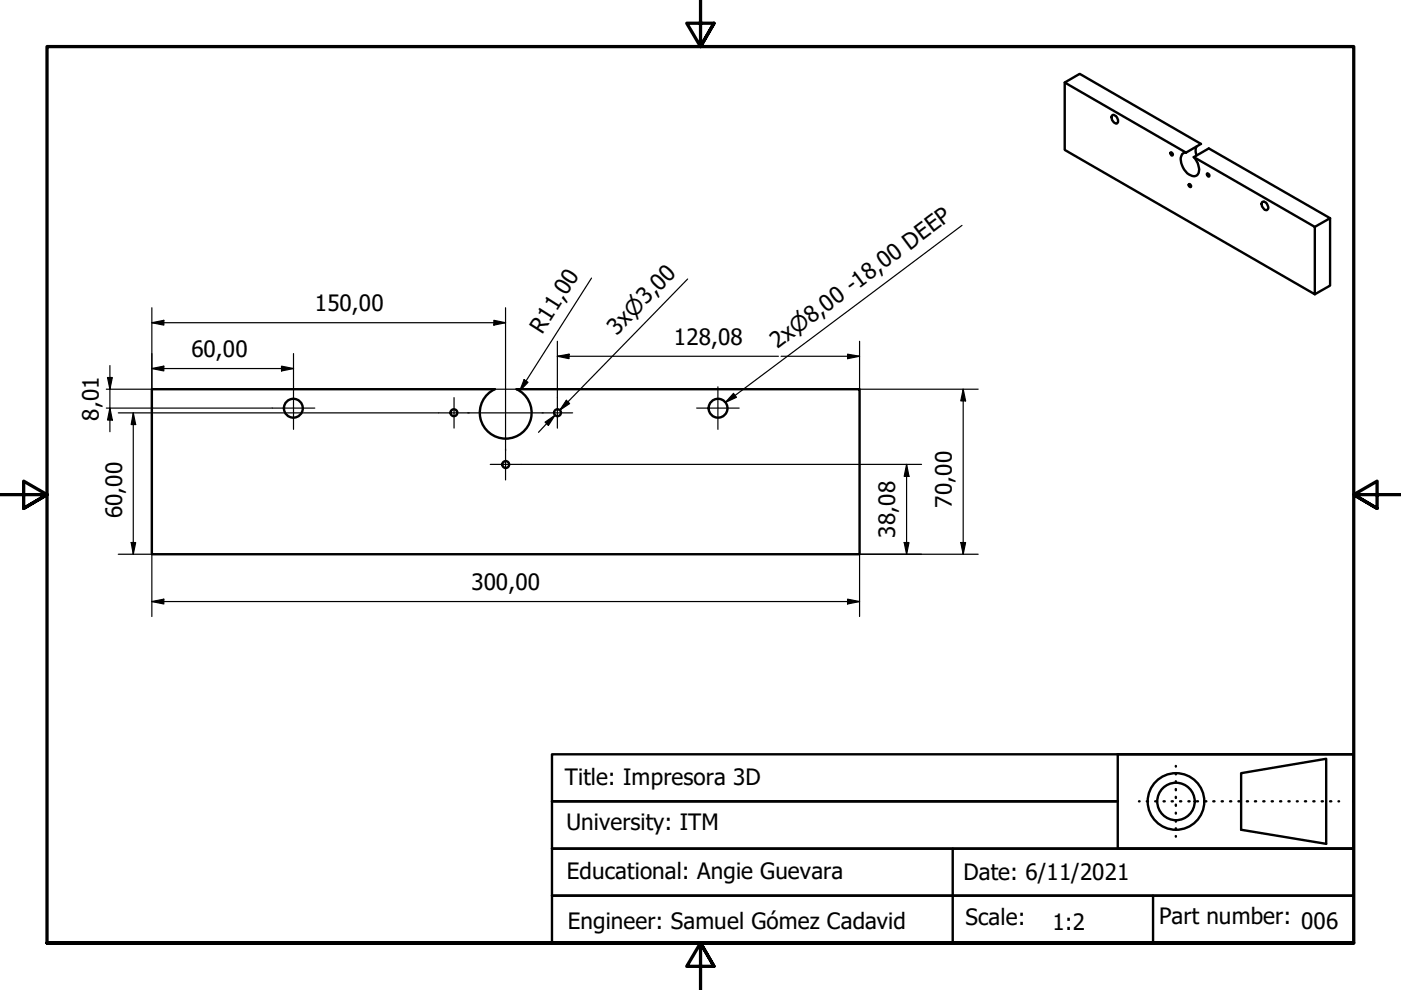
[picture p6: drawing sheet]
<svg xmlns="http://www.w3.org/2000/svg" width="297mm" height="210mm" viewBox="0 0 297 210" stroke-linecap="round" stroke-linejoin="round" font-family="sans-serif">
<!-- layer: Visible (ISO) -->
<g fill="none" stroke="#000" stroke-width=".51">
<path d="M225.7 17.5l3.2-1.8 25.7 14.8-3.1 1.9zM225.7 17.5v14.3l53.1 30.6v-14.3l-25.7-14.8M235.8 24.5a1.07 1.07 0 0 1 1.2 1.4l-.2 .3a1.31 1.31 0 0 1-1-1.7zM248.2 32.4a.36 .36 0 0 1 .4 .1 .36 .36 0 0 1-.1 .5l-.3-.4zM251.5 32.4a1.12 1.12 0 0 0-1.2 1.3 3.8 3.8 0 0 0 2.9 3.7 1.52 1.52 0 0 0 .9-2.4l-1-1.7M252 39.1h.3l.2 .3v.3l-.3-.2zM253.1 33.3l3.2-1.8 25.7 14.8-3.2 1.8M253.7 31.1l-.2 .6 .2 1.2M255.9 36.8a.36 .36 0 0 1 .4 .2 .36 .36 0 0 1-.1 .4l-.3-.3zM267.6 42.8a.98 .98 0 0 1 1.3 1 .51 .51 0 0 1-.2 .7 .51 .51 0 0 1-.7-.2l-.4-.5-.1-.6zM282 46.3v14.3l-3.2 1.8M104.9 82.5h-72.7v35h150v-35h-72.7"/>
<path d="M104.9 82.5a5.5 5.5 0 0 0-2 8.4 5.5 5.5 0 0 0 8.6 0 5.5 5.5 0 0 0-2-8.4"/>
<circle cx="62.2" cy="86.6" r="2"/>
<circle cx="96.2" cy="87.5" r=".73"/>
<circle cx="107.2" cy="98.5" r=".73"/>
<circle cx="118.2" cy="87.5" r=".73"/>
<circle cx="152.2" cy="86.6" r="2"/>
</g>
<!-- layer: Border (ISO) -->
<path d="M148.5 -.1v10l-2.9-5h5.8l-2.9 5 2.9-5M0 104.9h10l-5-2.9v5.8l5-2.9-5 2.9M297 104.9h-10l5-2.9v5.8l-5-2.9 5 2.9M10 199.9v-190h277v190h-277h277M151.4 204.9l-2.9-5 2.9 5h-5.8l2.9-5v10" fill="none" stroke="#000" stroke-width=".7"/>
<!-- layer: Title (ISO) -->
<g fill="none" stroke="#000" stroke-width=".51">
<path d="M117 159.9h170v20h-170v10h170v10h-170v-10h170v-10h-170v-10h120h-120zM237 159.9h50v20h-50zM202 179.9v20M241.5 169.9h.1M243.1 169.9h.3M244.9 169.9h.3M246.7 169.9h.3M248.4 169.9h.3M249.3 162.4v.1M249.3 163.9v.3M249.3 165.6v.2M249.3 167.3v.2"/>
<path d="M249.3 168.9v.3M249.3 170.6v.3M249.3 172.3v.2M249.3 174v.2M249.3 175.6v.3M249.3 177.3v.1M250.2 169.9h.2M252 169.9h.2M253.7 169.9h.3M255.5 169.9h.3M257.2 169.9h.3M259 169.9h.3"/>
<path d="M260.8 169.9h.2M262.6 169.9h.2M263.1 163.9l18.1-3v18l-18.1-3zM264.4 169.9h.2M266.1 169.9h.2M267.8 169.9h.3M269.6 169.9h.3M271.4 169.9h.3M273.2 169.9h.2M275 169.9h.1M276.7 169.9h.2M278.4 169.9h.3"/>
<path d="M280.2 169.9h.3M282 169.9h.3M283.8 169.9h.1M244.5 189.9v10"/>
<circle cx="249.3" cy="169.9" r="6"/>
<circle cx="249.3" cy="169.9" r="4"/>
</g>
<!-- layer: Center Mark (ISO) -->
<path d="M57.7 86.5h9M62.2 82v9M93 87.5h6.5M96.3 84.3v6.5M99.2 87.5h16M103.9 98.5h6.6M107.2 82.5v13M107.2 95.2v6.6M114.9 87.5h6.5M118.2 84.3v6.5M147.7 86.5h9M152.2 82v9" fill="none" stroke="#000" stroke-width=".25"/>
<!-- layer: Dimension (ISO) -->
<g fill="none" stroke="#000" stroke-width=".25">
<path d="M125.4 59l-15.2 23.9M145.8 59.2l-27.1 27.8 1.8-1.8M23.3 77.5v14M32.2 78.1l2.5-.5v1zM32.2 68.4l2.5-.5v1zM32.2 65.2v17.3h-9.7M32.2 78.1h30M32.2 68.4h75M59.7 77.6l2.5 .5-2.5 .5zM62.2 75v7M104.7 67.9l2.5 .5-2.5 .5zM107.2 65.2v17.3"/>
<path d="M118.2 75.5l2.4-.4v.9zM118.2 75.5h46.8M118.2 72.4v11.9M165.6 75.5h16.6M179.7 75.1l2.5 .4-2.5 .5zM182.2 72.4v10.1M22.5 86.5h35.2M22.8 80h1l-.5 2.5zM23.3 86.5l.5 2.6h-1zM25.1 87.5h37M28.3 87.5l.5 2.5h-1zM28.3 87.5v30"/>
<path d="M62.3 87.5h30.7M104.9 82.5h4.9M110.5 98.5h84.9M111.1 80.5l.9 .6-1.8 1.8zM111.6 82.5h40.5M115.6 89.5l2.1-1.5-1.4 2.2zM117.7 88l-3.5 3.7M120.1 84.9l.7 .7-2.1 1.4zM152.3 82.5h55.1M192.2 98.5l.5 2.5h-1zM192.2 98.5v19M204.2 82.5l.5 2.5h-1z"/>
<path d="M204.2 82.5v35M25.1 117.5h7.1v13.2M27.8 115h1l-.5 2.5zM191.7 115h1l-.5 2.5zM203.7 115h1l-.5 2.5zM207.4 117.5h-25.2v13.2M32.2 127.5l2.5-.5v1.1zM32.2 127.5h150M179.7 127l2.5 .5-2.5 .6z"/>
</g>
<g fill="#000">
<path d="M32.2 78.1l2.5-.5v1z" fill-rule="evenodd"/>
<path d="M32.2 68.4l2.5-.5v1z" fill-rule="evenodd"/>
<path d="M59.7 77.6l2.5 .5-2.5 .5z" fill-rule="evenodd"/>
<path d="M104.7 67.9l2.5 .5-2.5 .5z" fill-rule="evenodd"/>
<path d="M118.2 75.5l2.4-.4v.9z" fill-rule="evenodd"/>
<path d="M179.7 75.1l2.5 .4-2.5 .5z" fill-rule="evenodd"/>
<path d="M22.8 80h1l-.5 2.5z" fill-rule="evenodd"/>
<path d="M23.3 86.5l.5 2.6h-1z" fill-rule="evenodd"/>
<path d="M28.3 87.5l.5 2.5h-1z" fill-rule="evenodd"/>
<path d="M111.1 80.5l.9 .6-1.8 1.8z" fill-rule="evenodd"/>
<path d="M115.6 89.5l2.1-1.5-1.4 2.2z" fill-rule="evenodd"/>
<path d="M120.1 84.9l.7 .7-2.1 1.4z" fill-rule="evenodd"/>
<path d="M204.2 82.5l.5 2.5h-1z" fill-rule="evenodd"/>
<path d="M27.8 115h1l-.5 2.5z" fill-rule="evenodd"/>
<path d="M191.7 115h1l-.5 2.5z" fill-rule="evenodd"/>
<path d="M192.2 98.5l.5 2.5h-1z" fill-rule="evenodd"/>
<path d="M203.7 115h1l-.5 2.5z" fill-rule="evenodd"/>
<path d="M32.2 127.5l2.5-.5v1.1z" fill-rule="evenodd"/>
<path d="M179.7 127l2.5 .5-2.5 .6z" fill-rule="evenodd"/>
</g>
<!-- layer: Symbol (ISO) -->
<path d="M204 47.8l-50.2 37.5M155.5 83.4l.6 .8-2.3 1.1z" fill="none" stroke="#000" stroke-width=".25"/>
<path d="M155.5 83.4l.6 .8-2.3 1.1z" fill-rule="evenodd" fill="#000"/>
<g font-size="4.8">
<text x="66.7" y="66">150,00</text>
<text x="114.9" y="71" transform="rotate(-58 114.9 71)">R11,00</text>
<text x="130.8" y="71.2" transform="rotate(-46 130.8 71.2)">3x⌀3,00</text>
<text x="40.6" y="75.7">60,00</text>
<text x="142.9" y="73.2">128,08</text>
<text x="164.8" y="74.1" transform="rotate(-37 164.8 74.1)">2x⌀8,00 -18,00 DEEP</text>
<text x="21" y="89.2" transform="rotate(-90 21 89.2)">8,01</text>
<text x="201.8" y="107.7" transform="rotate(-90 201.8 107.7)">70,00</text>
<text x="25.9" y="109.9" transform="rotate(-90 25.9 109.9)">60,00</text>
<text x="189.8" y="114" transform="rotate(-90 189.8 114)">38,08</text>
<text x="99.9" y="125.1">300,00</text>
<text x="119.8" y="166.5">Title: Impresora 3D</text>
<text x="120.1" y="176">University: ITM</text>
<text x="120.2" y="186.3">Educational: Angie Guevara</text>
<text x="204.3" y="186.6">Date: 6/11/2021</text>
<text x="120.4" y="196.9">Engineer: Samuel Gómez Cadavid</text>
<text x="204.7" y="196.1">Scale:</text>
<text x="223.1" y="197.2">1:2</text>
<text x="245.7" y="195.9">Part number: 006</text>
</g>
</svg>
